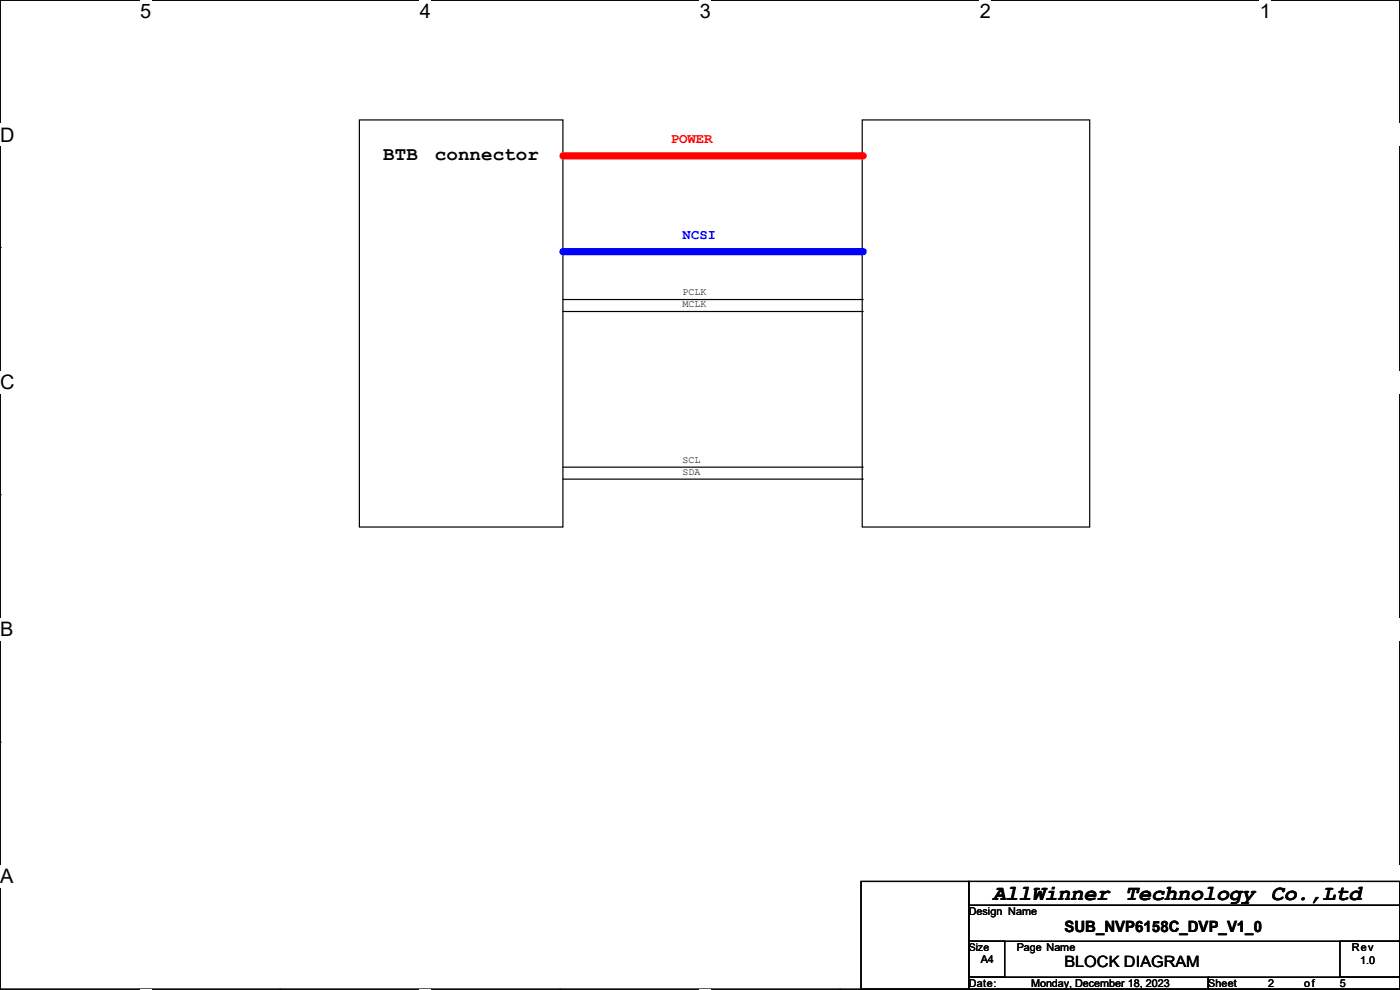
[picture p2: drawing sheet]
<svg xmlns="http://www.w3.org/2000/svg" width="297mm" height="210mm" viewBox="0 0 297 210" stroke-linecap="round" stroke-linejoin="round" font-family="sans-serif">
<path d="M0 0h297v209.8h-297z" fill="none" stroke="#000" stroke-width=".25"/>
<g fill="#fff">
<path d="M29.7 0h2.4v4.8h-2.4z"/>
<path d="M29.7 209.8h2.4v.2h-2.4z"/>
</g>
<path d="M59.4 0h.1M59.4 209.8h.1" fill="none" stroke="#000" stroke-width=".25"/>
<g fill="#fff">
<path d="M89.1 0h2.3v4.8h-2.3z"/>
<path d="M89.1 209.8h2.3v.2h-2.3z"/>
</g>
<path d="M118.8 0h.1M118.8 209.8h.1" fill="none" stroke="#000" stroke-width=".25"/>
<g fill="#fff">
<path d="M148.5 0h2.3v4.8h-2.3z"/>
<path d="M148.5 209.8h2.3v.2h-2.3z"/>
</g>
<path d="M178.2 0h.1M178.2 209.8h.1" fill="none" stroke="#000" stroke-width=".25"/>
<g fill="#fff">
<path d="M207.9 0h2.3v4.8h-2.3z"/>
<path d="M207.9 209.8h2.3v.2h-2.3z"/>
</g>
<path d="M237.6 0h.1M237.6 209.8h.1" fill="none" stroke="#000" stroke-width=".25"/>
<g fill="#fff">
<path d="M267.3 0h2.3v4.8h-2.3z"/>
<path d="M267.3 209.8h2.3v.2h-2.3z"/>
<path d="M0 26.2h3.1v4.8h-3.1z"/>
<path d="M297 26.2v4.8z"/>
<path d="M0 78.7h3.1v4.7h-3.1z"/>
<path d="M297 78.7v4.7z"/>
</g>
<path d="M0 52.5h.1M297 52.5h.1" fill="none" stroke="#000" stroke-width=".25"/>
<g fill="#fff">
<path d="M0 131.1h2.9v4.8h-2.9z"/>
<path d="M297 131.1v4.8z"/>
</g>
<path d="M0 104.9h.1M297 104.9h.1" fill="none" stroke="#000" stroke-width=".25"/>
<g fill="#fff">
<path d="M0 183.6h2.9v4.7h-2.9z"/>
<path d="M296.9 183.6h.1v4.7h-.1z"/>
</g>
<path d="M76.2 25.4h43.2v86.4h-43.2zM182.9 25.4h48.3v86.4h-48.3zM0 157.4h.1M297 157.4h.1" fill="none" stroke="#000" stroke-width=".25"/>
<path d="M119.4 53.4h63.5" fill="none" stroke="#00f" stroke-width="1.5"/>
<circle cx="182.9" cy="53.4" r=".76" fill="#00f"/>
<path d="M119.4 63.5h63.5M119.4 66.1h63.5M182.9 63.5h.1M182.9 66.1h.1M119.4 99.1h63.5M182.9 99.1h.1M119.4 101.6h63.5M182.9 101.6h.1" fill="none" stroke="#000" stroke-width=".25"/>
<path d="M119.4 33.1h63.5" fill="none" stroke="#f00" stroke-width="1.5"/>
<circle cx="182.9" cy="33.1" r=".76" fill="#f00"/>
<path d="M182.7 187h22.8v22.8h-22.8zM205.5 187h91.5v5.1h-91.5zM205.5 192.1h91.5v7.6h-91.5zM205.5 199.7h7.6v7.6h-7.6zM284.3 199.7h12.7v7.6h-12.7zM205.5 207.3h50.8v2.5h-50.8zM256.3 207.3h40.7v2.5h-40.7z" fill="none" stroke="#000" stroke-width=".25"/>
<text font-size="4.6" x="210.6" y="190.8">AllWinner Technology Co.,Ltd</text>
<g font-size="4.2">
<text x="29.7" y="3.9">5</text>
<text x="89.1" y="3.9">4</text>
<text x="148.5" y="3.9">3</text>
<text x="207.9" y="3.9">2</text>
<text x="267.3" y="3.9">1</text>
<text x="0" y="30.1">D</text>
<text x="0" y="82.5">C</text>
<text x="0" y="135">B</text>
<text x="0" y="187.4">A</text>
<text x="297" y="187.4">A</text>
</g>
<g font-size="4.1">
<text x="81.3" y="34">BTB</text>
<text x="92.3" y="34">connector</text>
</g>
<g font-size="3.3">
<text x="225.9" y="197.7">SUB_NVP6158C_DVP_V1_0</text>
<text x="225.8" y="205.2">BLOCK DIAGRAM</text>
</g>
<text font-size="3" fill="#f00" x="142.3" y="30.4">POWER</text>
<text font-size="3" fill="#00f" x="144.8" y="50.8">NCSI</text>
<g font-size="2.3">
<text x="205.5" y="194.1">Design Name</text>
<text x="215.7" y="201.8">Page Name</text>
<text x="286.8" y="201.8">Rev</text>
<text x="205.5" y="209.4">Date:</text>
<text x="208.1" y="204.3">A4</text>
<text x="218.7" y="209.4">Monday, December 18, 2023</text>
<text x="256.3" y="209.4">Sheet</text>
<text x="269" y="209.4">2</text>
<text x="276.6" y="209.4">of</text>
<text x="284.3" y="209.4">5</text>
<text x="288.6" y="204.6">1.0</text>
</g>
<text font-size="2.2" x="205.5" y="201.7">Size</text>
<g font-size="2.1">
<text x="144.8" y="62.7">PCLK</text>
<text x="144.8" y="65.2">MCLK</text>
<text x="144.8" y="98.2">SCL</text>
<text x="144.8" y="100.8">SDA</text>
</g>
</svg>
